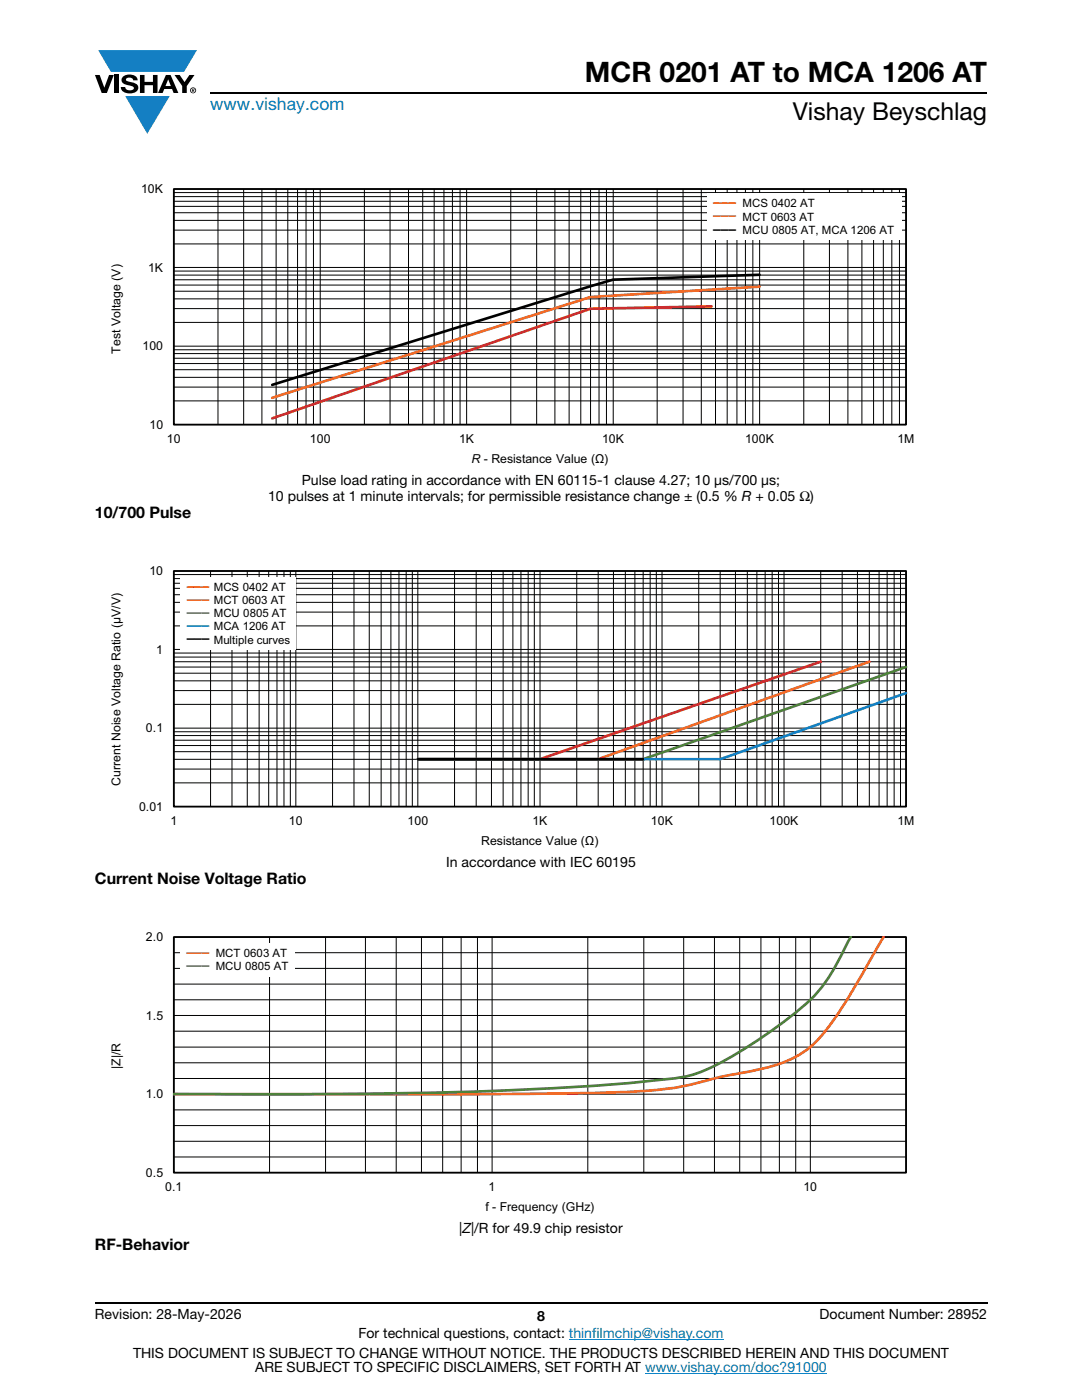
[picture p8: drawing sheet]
<svg xmlns="http://www.w3.org/2000/svg" width="216mm" height="279mm" viewBox="0 0 216 279" stroke-linecap="round" stroke-linejoin="round" font-family="sans-serif">
<g fill="#147fc3">
<path d="M19.6 10h19.7l-2.6 4.3h-1.1h-13.5z"/>
<path d="M25 19.2h8.9l-4.5 7.5z"/>
</g>
<g fill="#000">
<path d="M18.9 15h1l.9 2.5 1-2.5h.9l-1.4 3.6h-1zM22.9 15h.9v3.6h-.9zM24.6 15.3a2.1 2.1 0 0 1 2.8 .3l.1 .4h-.9a.79 .79 0 0 0-.7-.5 .79 .79 0 0 0-.8 .4l.3 .3 1 .2a1.08 1.08 0 0 1 1.2 1 1.08 1.08 0 0 1-1.1 1.2 1.73 1.73 0 0 1-2.4-1.2h.9a.96 .96 0 0 0 .8 .6 .96 .96 0 0 0 .9-.4 1.31 1.31 0 0 0-1.2-.6 1.03 1.03 0 0 1-1.1-.6 1.03 1.03 0 0 1 .2-1.1zM27.9 15h.9v1.3h1.7v-1.3h.9v3.6h-.9v-1.6h-1.7v1.6h-.9zM34.8 15h1.1l.9 1.4 1-1.4h1l-1.5 2.2v1.4h-.9v-1.4z"/>
<path d="M33.6 15.9l.5 1.3h-1.1zM33.1 15l-1.6 3.6h1l.3-.8h1.5l.3 .8h1l-1.6-3.6z"/>
<path d="M38.4 17.8h.2v.2h-.2zM38.3 17.7v.7h.1v-.3l.4 .3-.2-.3 .2-.2-.1-.2z"/>
<path d="M38.1 18a.46 .46 0 0 1 .9 0 .46 .46 0 0 1-.9 0zM37.9 18a.6 .6 0 0 0 1.2 0 .6 .6 0 0 0-1.2 0z"/>
</g>
<path d="M42 18.6h155M18.9 260h178.1" fill="none" stroke="#000" stroke-width=".36"/>
<path d="M113.5 267.3h30.9M128.7 274h36.3" fill="none" stroke="#007ec4" stroke-width=".2"/>
<g fill="none" stroke="#000" stroke-width=".2">
<path d="M34.7 39.2h146.1M34.7 38.4h146.1M34.7 37.7h146.1v47h-146.1zM43.5 37.7v47M48.6 37.7v47M52.3 37.7v47M55.1 37.7v47M57.4 37.7v47M59.4 37.7v47M61.1 37.7v47M62.5 37.7v47M63.9 37.7v47"/>
<path d="M72.7 37.7v47M77.8 37.7v47M81.5 37.7v47M84.3 37.7v47M86.6 37.7v47M88.6 37.7v47M90.3 37.7v47M91.8 37.7v47M93.1 37.7v47M101.9 37.7v47M107.1 37.7v47M110.7 37.7v47"/>
<path d="M113.6 37.7v47M115.9 37.7v47M117.8 37.7v47M119.5 37.7v47M121 37.7v47M122.4 37.7v47M131.1 37.7v47M136.3 37.7v47M139.9 37.7v47M142.8 37.7v47M145.1 37.7v47M147 37.7v47"/>
<path d="M148.7 37.7v47M150.2 37.7v47M151.6 37.7v47M160.4 37.7v47M165.5 37.7v47M169.2 37.7v47M172 37.7v47M174.3 37.7v47M176.3 37.7v47M178 37.7v47M179.5 37.7v47M34.7 59.6h146.1"/>
<path d="M34.7 58.1h146.1M34.7 56.9h146.1M34.7 55.8h146.1M34.7 54.9h146.1M34.7 54.1h146.1M34.7 48.7h146.1M34.7 45.9h146.1M34.7 44h146.1M34.7 42.5h146.1M34.7 41.2h146.1M34.7 40.2h146.1M34.7 53.4h146.1"/>
<path d="M34.7 77.3h146.1M34.7 75.3h146.1M34.7 73.8h146.1M34.7 72.6h146.1M34.7 71.5h146.1M34.7 70.6h146.1M34.7 69.8h146.1M34.7 64.3h146.1M34.7 61.6h146.1M34.7 69.1h146.1M34.7 80h146.1"/>
</g>
<path d="M34.7 37.7h146.1v47h-146.1z" fill="none" stroke="#000" stroke-width=".35"/>
<path d="M142 61.1l-24.2 .5-63.5 21.9" fill="none" stroke="#ee1f23" stroke-width=".53"/>
<path d="M151.6 57.2l-33.8 2.1-63.5 20.1" fill="none" stroke="#f16b22" stroke-width=".53"/>
<path d="M151.6 54.8l-29.3 1-68 21" fill="none" stroke="#000" stroke-width=".53"/>
<path d="M141.1 38.7h38.7v9.2h-38.7z" fill="#fff"/>
<g fill="none" stroke="#000" stroke-width=".2">
<path d="M34.7 118.7h146.1M34.7 117.4h146.1M34.7 116.4h146.1M34.7 115.5h146.1M34.7 114.7h146.1M34.7 113.9h146.1v47.1h-146.1zM42 113.9v47.1M46.3 113.9v47.1M49.3 113.9v47.1M51.7 113.9v47.1M53.6 113.9v47.1M55.3 113.9v47.1"/>
<path d="M56.7 113.9v47.1M57.9 113.9v47.1M59 113.9v47.1M66.4 113.9v47.1M70.6 113.9v47.1M73.7 113.9v47.1M76.1 113.9v47.1M78 113.9v47.1M79.6 113.9v47.1M81 113.9v47.1M82.3 113.9v47.1M83.4 113.9v47.1"/>
<path d="M90.7 113.9v47.1M95 113.9v47.1M98.1 113.9v47.1M100.4 113.9v47.1M102.3 113.9v47.1M103.9 113.9v47.1M105.4 113.9v47.1M106.6 113.9v47.1M107.8 113.9v47.1M115.1 113.9v47.1M119.4 113.9v47.1M122.4 113.9v47.1"/>
<path d="M124.8 113.9v47.1M126.7 113.9v47.1M128.3 113.9v47.1M129.7 113.9v47.1M131 113.9v47.1M132.1 113.9v47.1M139.4 113.9v47.1M143.7 113.9v47.1M146.7 113.9v47.1M149.1 113.9v47.1M151 113.9v47.1M152.7 113.9v47.1"/>
<path d="M154.1 113.9v47.1M155.3 113.9v47.1M156.4 113.9v47.1M163.8 113.9v47.1M168 113.9v47.1M171.1 113.9v47.1M173.5 113.9v47.1M175.4 113.9v47.1M177 113.9v47.1M178.4 113.9v47.1M179.7 113.9v47.1M34.7 137.8h146.1"/>
<path d="M34.7 135.9h146.1M34.7 134.4h146.1M34.7 133.1h146.1M34.7 132.1h146.1M34.7 131.1h146.1M34.7 130.3h146.1M34.7 124.9h146.1M34.7 122.2h146.1M34.7 120.2h146.1M34.7 129.6h146.1M34.7 156.2h146.1M34.7 153.5h146.1"/>
<path d="M34.7 151.5h146.1M34.7 150h146.1M34.7 148.8h146.1M34.7 147.7h146.1M34.7 146.8h146.1M34.7 146h146.1M34.7 140.6h146.1M34.7 145.3h146.1"/>
</g>
<path d="M34.7 114h146.1v47h-146.1z" fill="none" stroke="#000" stroke-width=".35"/>
<path d="M163.8 132l-56.1 19.5h-24.3" fill="none" stroke="#ee1f23" stroke-width=".53"/>
<path d="M173.5 132l-54.2 19.5h-35.9" fill="none" stroke="#f16b22" stroke-width=".53"/>
<path d="M180.8 133.1l-52.5 18.4h-44.9" fill="none" stroke="#4e823b" stroke-width=".53"/>
<path d="M180.8 138.3l-37.1 13.2h-60.3" fill="none" stroke="#147fc3" stroke-width=".53"/>
<path d="M83.4 151.5h44.9" fill="none" stroke="#000" stroke-width=".53"/>
<path d="M36 115.2h23.1v14.5h-23.1z" fill="#fff"/>
<g fill="none" stroke="#000" stroke-width=".2">
<path d="M34.7 199.5h146.1M34.7 196.4h146.1M34.7 193.3h146.1M34.7 190.1h146.1M34.7 187h146.1v47h-146.1zM53.8 187v47M65 187v47M72.9 187v47M79.1 187v47M84.1 187v47M88.3 187v47M92 187v47"/>
<path d="M95.3 187v47M98.2 187v47M117.3 187v47M128.5 187v47M136.4 187v47M142.6 187v47M147.6 187v47M151.8 187v47M155.5 187v47M158.8 187v47M161.7 187v47M34.7 215.2h146.1"/>
<path d="M34.7 212.1h146.1M34.7 209h146.1M34.7 205.8h146.1M34.7 218.4h146.1M34.7 202.7h146.1M34.7 230.9h146.1M34.7 227.8h146.1M34.7 224.6h146.1M34.7 221.5h146.1"/>
</g>
<path d="M34.7 187h146.1v47h-146.1z" fill="none" stroke="#000" stroke-width=".35"/>
<path d="M176.3 187l-2.5 4.3a101.7 101.7 0 0 1-10 15.5 20.1 20.1 0 0 1-11.7 6.5l-2.9 .6a135.5 135.5 0 0 0-13 2.9 158.7 158.7 0 0 1-24.5 1.4l-22.6 .2h-54.4" fill="none" stroke="#f16b22" stroke-width=".53"/>
<path d="M169.8 187l-.4 .6a48.5 48.5 0 0 1-6.6 10.8 87.2 87.2 0 0 1-22.6 15.4 26.5 26.5 0 0 1-8.6 1.7 623.4 623.4 0 0 1-55.7 2.7l-18.2 .2h-23" fill="none" stroke="#4e823b" stroke-width=".53"/>
<path d="M35.9 188.2h22.8v6.7h-22.8z" fill="#fff"/>
<text font-size="5.6" x="116.7" y="16.4">MCR 0201 AT to MCA 1206 AT</text>
<text font-size="4.9" x="158.2" y="24">Vishay Beyschlag</text>
<text font-size="3.5" fill="#007ec4" x="42" y="21.9">www.vishay.com</text>
<g font-size="3.2">
<text x="18.9" y="103.4">10/700 Pulse</text>
<text x="18.9" y="176.5">Current Noise Voltage Ratio</text>
<text x="18.9" y="249.5">RF-Behavior</text>
</g>
<g font-size="2.8">
<text x="53.5" y="100">10 pulses at 1 minute intervals; for permissible resistance change ± (0.5 % R + 0.05 Ω)</text>
<text x="60.2" y="96.8">Pulse load rating in accordance with EN 60115-1 clause 4.27; 10 μs/700 μs;</text>
<text x="89" y="173.1">In accordance with IEC 60195</text>
<text x="91.7" y="246.1">|Z|/R for 49.9 chip resistor</text>
<text x="18.9" y="263.3">Revision: 28-May-2026</text>
<text x="107.2" y="263.6">8</text>
<text x="163.6" y="263.3">Document Number: 28952</text>
<text x="71.5" y="267.1">For technical questions, contact: thinfilmchip@vishay.com</text>
<text x="26.5" y="271">THIS DOCUMENT IS SUBJECT TO CHANGE WITHOUT NOTICE. THE PRODUCTS DESCRIBED HEREIN AND THIS DOCUMENT</text>
<text x="50.9" y="273.8">ARE SUBJECT TO SPECIFIC DISCLAIMERS, SET FORTH AT www.vishay.com/doc?91000</text>
</g>
<g font-size="2.5">
<text x="28.2" y="38.5">10K</text>
<text x="29.5" y="54.2">1K</text>
<text x="24" y="70.6" transform="rotate(-90 24 70.6)">Test Voltage (V)</text>
<text x="28.4" y="69.9">100</text>
<text x="29.8" y="85.5">10</text>
<text x="33.3" y="88.5">10</text>
<text x="61.8" y="88.5">100</text>
<text x="91.6" y="88.5">1K</text>
<text x="120.2" y="88.5">10K</text>
<text x="148.7" y="88.5">100K</text>
<text x="179.1" y="88.5">1M</text>
<text x="94.1" y="92.4">R - Resistance Value (Ω)</text>
<text x="29.8" y="114.8">10</text>
<text x="31.2" y="130.4">1</text>
<text x="29.1" y="146.1">0.1</text>
<text x="24" y="156.8" transform="rotate(-90 24 156.8)">Current Noise Voltage Ratio (μV/V)</text>
<text x="27.8" y="161.8">0.01</text>
<text x="34" y="164.7">1</text>
<text x="57.7" y="164.7">10</text>
<text x="81.3" y="164.7">100</text>
<text x="106.2" y="164.7">1K</text>
<text x="129.9" y="164.7">10K</text>
<text x="153.6" y="164.7">100K</text>
<text x="179.1" y="164.7">1M</text>
<text x="96" y="168.6">Resistance Value (Ω)</text>
<text x="29.1" y="187.8">2.0</text>
<text x="29.1" y="203.5">1.5</text>
<text x="24" y="213.3" transform="rotate(-90 24 213.3)">|Z|/R</text>
<text x="29.1" y="219.1">1.0</text>
<text x="29.1" y="234.8">0.5</text>
<text x="33" y="237.8">0.1</text>
<text x="97.5" y="237.8">1</text>
<text x="160.3" y="237.8">10</text>
<text x="96.9" y="241.7">f - Frequency (GHz)</text>
</g>
<g font-size="2.3">
<text x="148.2" y="41.4">MCS 0402 AT</text>
<text x="148.2" y="44">MCT 0603 AT</text>
<text x="148.2" y="46.6">MCU 0805 AT, MCA 1206 AT</text>
<text x="42.7" y="117.9">MCS 0402 AT</text>
<text x="42.7" y="120.5">MCT 0603 AT</text>
<text x="42.7" y="123.1">MCU 0805 AT</text>
<text x="42.7" y="125.8">MCA 1206 AT</text>
<text x="42.7" y="128.4">Multiple curves</text>
<text x="43" y="191">MCT 0603 AT</text>
<text x="43" y="193.6">MCU 0805 AT</text>
</g>
<g font-size="1.5" fill="#ee1f23">
<text x="142.3" y="41">▬▬▬</text>
<text x="37.2" y="117.5">▬▬▬</text>
</g>
<g font-size="1.5" fill="#f16b22">
<text x="142.3" y="43.6">▬▬▬</text>
<text x="37.2" y="120.1">▬▬▬</text>
<text x="37.2" y="190.5">▬▬▬</text>
</g>
<g font-size="1.5">
<text x="142.3" y="46.2">▬▬▬</text>
<text x="37.2" y="128">▬▬▬</text>
</g>
<g font-size="1.5" fill="#4e823b">
<text x="37.2" y="122.7">▬▬▬</text>
<text x="37.2" y="193.2">▬▬▬</text>
</g>
<text font-size="1.5" fill="#147fc3" x="37.2" y="125.4">▬▬▬</text>
</svg>
